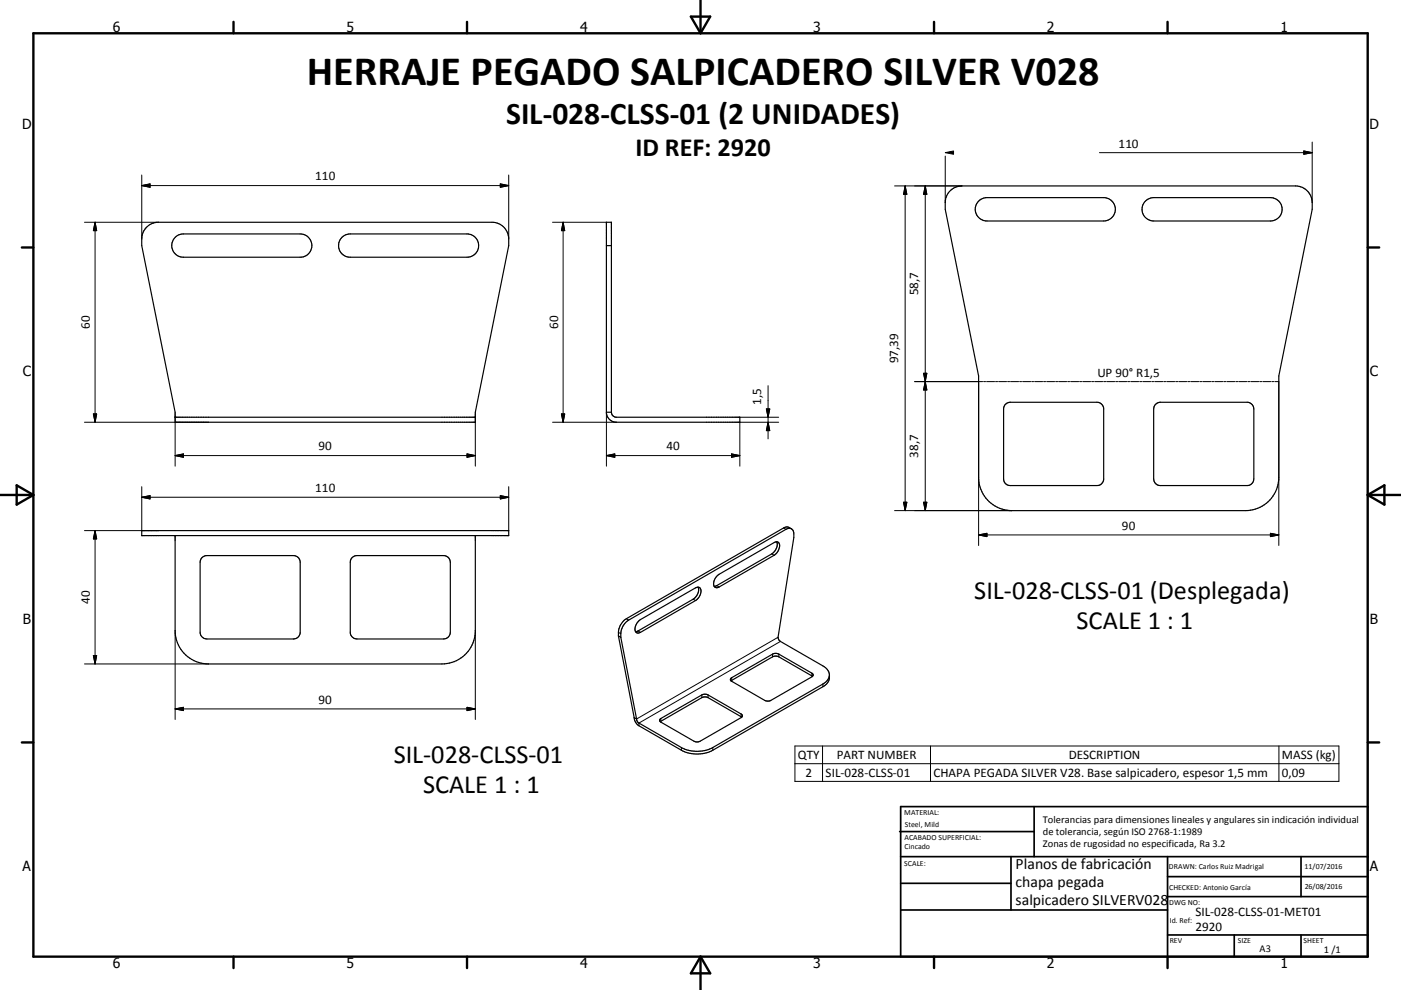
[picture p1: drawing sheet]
<svg xmlns="http://www.w3.org/2000/svg" width="420mm" height="297mm" viewBox="0 0 420 297" stroke-linecap="round" stroke-linejoin="round" font-family="sans-serif">
<g fill="none" stroke="#000" stroke-width=".36">
<path d="M284.7 57.5a5 5 0 0 1 3.7-1.7h100a5.1 5.1 0 0 1 5 5v2l-10 50v30.4a10 10 0 0 1-10 10h-70a10 10 0 0 1-10-10v-30.4l-10-50 .1-3.1 .3-.9zM44.1 68l1.4-.9 2-.4h100a5 5 0 0 1 5 5v2l-10 50v3h-90v-3l-10-50v-2a4.9 4.9 0 0 1 1.6-3.7zM52.5 71.2l1.1-.8 1.4-.2h35a3.5 3.5 0 0 1 3.5 3.5 3.5 3.5 0 0 1-3.5 3.5h-35a3.5 3.5 0 0 1-3.2-2.2 3.5 3.5 0 0 1 .7-3.8zM102.5 71.2l1.2-.8 1.3-.2h35a3.5 3.5 0 0 1 3.5 3.5 3.5 3.5 0 0 1-3.5 3.5h-35a3.5 3.5 0 0 1-3.2-2.2 3.5 3.5 0 0 1 .7-3.8zM181.8 73.7h1.5M293.4 60.3l1.1-.7 1.4-.3h35a3.5 3.5 0 0 1 3.5 3.5 3.5 3.5 0 0 1-3.5 3.5h-35a3.5 3.5 0 0 1-3.2-2.2 3.5 3.5 0 0 1 .7-3.8zM343.4 60.3l1.2-.7 1.3-.3h35a3.5 3.5 0 0 1 3.5 3.5 3.5 3.5 0 0 1-3.5 3.5h-35a3.5 3.5 0 0 1-3.2-2.2 3.5 3.5 0 0 1 .7-3.8zM52.5 125.2h90M181.8 123.7v-57h1.5v57M181.8 123.7a3 3 0 0 0 3 3h37v-1.5h-37a1.51 1.51 0 0 1-1.5-1.5M181.8 123.7h1.5M301.3 121.4l.9-.6 .7-.1h26a2.03 2.03 0 0 1 2 2v21a2.03 2.03 0 0 1-2 2h-26a1.98 1.98 0 0 1-2-2v-21z"/>
<path d="M346.4 121.4l.8-.6 .7-.1h26a2.06 2.06 0 0 1 2 2v21a2.02 2.02 0 0 1-2 2h-26a2.01 2.01 0 0 1-2-2v-21zM42.5 159.2h110v1.5h-110zM237.3 158.7l-.8-.2-.9 .3-47.1 27.2a5.3 5.3 0 0 0-2.4 5.2M237.3 158.7l-1.2-.6-1.2 .3-47.1 27.2a5.3 5.3 0 0 0-2.4 5.2M237.3 158.7l.5 .5 .2 2.1-4.7 30.1 .7 1 12.7 7.4a3.5 3.5 0 0 1 2 3.1 3.5 3.5 0 0 1-2 3.1l-33 19.1a10.3 10.3 0 0 1-9.4 0l-12.7-7.4a3.2 3.2 0 0 1-1.5-2.4M52.5 160.7v28.5a10 10 0 0 0 10 10h70a10 10 0 0 0 10-10v-28.5M60.5 167.4l.8-.6 .7-.1h26a2.03 2.03 0 0 1 2 2v21a2.02 2.02 0 0 1-2 2h-26a2.03 2.03 0 0 1-2-2v-21zM105.5 167.4l.8-.6 .7-.1h26a2.02 2.02 0 0 1 2 2v21a2.06 2.06 0 0 1-2 2h-26a2.02 2.02 0 0 1-2-2v-21zM209.3 176.2a3.1 3.1 0 0 1-1.5 3.6l-16.5 9.5-.8 .2M209.3 176.2l-.8 .2-16.5 9.5a3.4 3.4 0 0 0-1.5 3.6M209.3 176.2a1.38 1.38 0 0 1 .7 2.1l-1.2 1.7-16.8 9.7-.9 .2-.6-.4M232.8 162.5a3.1 3.1 0 0 1-1.4 3.7l-16.5 9.5-.8 .2"/>
<path d="M232.8 162.5l-.7 .3-16.5 9.5a3.2 3.2 0 0 0-1.5 3.6M232.8 162.5a1.36 1.36 0 0 1 .7 2.2l-.7 1.2-.7 .7-16.5 9.5-.7 .2-.8-.4M185.4 190.8l.7 .4M185.4 190.8l4.7 24.5M186.1 191.2l4.7 24.5M190.1 215.3l.7 .4M198 215.7l12.4-7.2a2.05 2.05 0 0 1 1.9 0l9.9 5.7a.58 .58 0 0 1 .4 .6 .58 .58 0 0 1-.4 .5l-13 7.3-1.2-.2-9.9-5.8-.3-.5zM219.1 203.6l13.2-7.6 1.2 .2 10.1 5.9 .2 .4-.4 .6-12.4 7.1-.8 .1-.9-.2-10.1-5.8-.2-.3zM222.4 215.1l-10.1-5.8-1-.2-.9 .2-12.4 7.2M243.6 202.9l-10.1-5.8a2.06 2.06 0 0 0-1.9 0l-12.4 7.2M248.7 202.7a3.6 3.6 0 0 1-2 2.5l-33 19.1a10.3 10.3 0 0 1-9.4 0l-12.9-7.5-.6-1.1"/>
</g>
<g fill="none" stroke="#000" stroke-width=".3">
<path d="M42.5 55.7h110M42.5 55.7l2.5-.5v1zM42.5 52.5v19.2M150 55.2l2.5 .5-2.5 .5zM152.5 52.5v19.2M268.2 55.8h20.2M271.4 55.8v97.4M271.4 55.8l.5 2.5h-1zM277.4 55.8v97.4M277.4 55.8l.5 2.5h-1zM283.4 46.8v14M329.6 45.8h63.8"/>
<path d="M390.9 45.3l2.5 .5-2.5 .5zM393.4 42.6v18.2M25.3 66.7h22.2M28.5 66.7v60M28.5 66.7l.5 2.5h-1zM165.7 66.7h16.1M168.8 66.7l.5 2.5h-1zM168.8 66.7v60M230.3 115.7v16M274.2 114.5h20.4M276.9 112h1l-.5 2.5zM277.4 114.5l.5 2.5h-1z"/>
<path d="M293.4 114.5v49.2M294.9 114.5h.6M295.8 114.5h2.4M298.5 114.5h.6M299.4 114.5h2.4M302.1 114.5h.6M303 114.5h2.4M305.7 114.5h.6M306.6 114.5h2.4M309.3 114.5h.6M310.2 114.5h2.4M312.9 114.5h.6"/>
<path d="M313.8 114.5h2.4M316.5 114.5h.6M317.4 114.5h2.4M320.1 114.5h.6M321 114.5h2.4M323.7 114.5h.6M324.6 114.5h2.4M327.3 114.5h.6M328.2 114.5h2.4M330.9 114.5h.6M331.8 114.5h2.4M334.5 114.5h.6"/>
<path d="M335.4 114.5h2.4M338.1 114.5h.6M339 114.5h2.4M341.7 114.5h.6M342.6 114.5h2.4M345.3 114.5h.6M346.2 114.5h2.4M348.9 114.5h.6M349.8 114.5h2.4M352.5 114.5h.6M353.4 114.5h2.4M356.1 114.5h.6"/>
<path d="M357 114.5h2.4M359.7 114.5h.6M360.6 114.5h2.4M363.3 114.5h.6M364.2 114.5h2.4M366.9 114.5h.6M367.8 114.5h2.4M370.5 114.5h.6M371.4 114.5h2.4M374.1 114.5h.6M375 114.5h2.4M377.7 114.5h.6"/>
<path d="M378.6 114.5h2.4M381.3 114.5h.6M382.2 114.5h1.2v49.2M25.3 126.7h37.2M28 124.2h1l-.5 2.5zM52.5 136.7h90M52.5 136.7l2.5-.5v1zM52.5 125.2v14.7M140 136.2l2.5 .5-2.5 .5zM142.5 125.2v14.7M165.7 126.7h19.1M168.3 124.2h1l-.5 2.5z"/>
<path d="M181.8 136.7h40M181.8 136.7l2.5-.5v1zM181.8 123.7v16.2M219.3 136.2l2.5 .5-2.5 .5zM221.8 125.2h11.6M229.8 122.7h1l-.5 2.5zM230.3 126.7l.5 2.5h-1zM233.4 126.7h-11.6v13.2M25.3 159.2h22.2M28.5 159.2v40M28.5 159.2l.5 2.5h-1zM42.5 149.2l2.5-.5v1z"/>
<path d="M42.5 146v13.2M42.5 149.2h110M150 148.7l2.5 .5-2.5 .5zM152.5 146v13.2M234.9 158.4l.7 .4M268.2 153.2h35.2M270.9 150.7h1l-.5 2.5zM276.9 150.7h1l-.5 2.5zM380.9 160l2.5 .5-2.5 .5zM207.8 179.8l.7 .4M214.9 175.7l.7 .4M231.4 166.2l.7 .4"/>
<path d="M293.4 160.5h90M293.4 160.5l2.5-.5v1zM25.3 199.2h37.2M28 196.7h1l-.5 2.5zM52.5 189.2v26.7M142.5 189.2v26.7M185.4 189.7l.7 .4M187.8 185.6l.7 .4M191.3 189.3l.7 .4M231.6 196.2v.9M233.3 191.2l-42.5 24.5M233.5 196.2v.9"/>
<path d="M234 192.4l-42.4 24.5v.8M52.5 212.7l2.5-.5v1zM52.5 212.7h90M140 212.2l2.5 .5-2.5 .5zM198.1 215.6v.8M210.4 208.5v.8M212.3 208.5v.8M219.4 203.3v.8M222.2 214.2v.8M243.4 202v.8M246.7 205.2v.8M204.3 224.3v.8"/>
<path d="M213.7 224.3v.8M238.3 223.8h163.1v10.6h-163.1zM238.3 229.1h163.1M246.6 223.8v10.6M279 223.8v10.6M383.4 223.8v10.6"/>
</g>
<g fill="none" stroke="#000" stroke-width=".71">
<path d="M10 10h400v277h-400zM70 6.6v3.4M140 6.6v3.4M207.1 5h5.8l-2.9 5zM210 0v10M280 6.6v3.4M350 6.6v3.4M6.6 74.2h3.4M410 74.2h3.5M0 148.5h10M5 145.6l5 2.9-5 2.9zM410 148.5h10.1"/>
<path d="M410 148.5l5.1-2.9v5.8zM6.6 222.7h3.4M410 222.7h3.5M70 287v3.4M140 287v3.4M210 287v10M210 287l2.9 5h-5.8zM280 287v3.4M350 287v3.4"/>
</g>
<g fill="none" stroke="#000" stroke-width=".51">
<path d="M269.7 249.5h40.3M270 242h140v45h-140zM270 257h140M303.1 257v16M310 242v15M350 257v30M390.1 257v12M270 265h33.1M270 273h80M350 269h60M350 263h60M350 280.5h60"/>
<path d="M370 280.5v6.5M390.1 280.5v6.5"/>
</g>
<g fill="#000" stroke="#000" stroke-width=".3">
<path d="M42.5 55.7l2.5-.5v1zM150 55.2l2.5 .5-2.5 .5zM271.4 55.8l.5 2.5h-1zM277.4 55.8l.5 2.5h-1zM283.4 45.8l2.5-.5v1zM390.9 45.3l2.5 .5-2.5 .5zM28.5 66.7l.5 2.5h-1zM168.8 66.7l.5 2.5h-1zM276.9 112h1l-.5 2.5zM277.4 114.5l.5 2.5h-1zM28 124.2h1l-.5 2.5zM52.5 136.7l2.5-.5v1z"/>
<path d="M140 136.2l2.5 .5-2.5 .5zM168.3 124.2h1l-.5 2.5zM181.8 136.7l2.5-.5v1zM219.3 136.2l2.5 .5-2.5 .5zM229.8 122.7h1l-.5 2.5zM230.3 126.7l.5 2.5h-1zM42.5 149.2l2.5-.5v1zM150 148.7l2.5 .5-2.5 .5zM270.9 150.7h1l-.5 2.5zM276.9 150.7h1l-.5 2.5zM293.4 160.5l2.5-.5v1zM28.5 159.2l.5 2.5h-1z"/>
<path d="M380.9 160l2.5 .5-2.5 .5zM28 196.7h1l-.5 2.5zM52.5 212.7l2.5-.5v1zM140 212.2l2.5 .5-2.5 .5z"/>
</g>
<text font-size="12.6" x="91.9" y="25.5">HERRAJE PEGADO SALPICADERO SILVER V028</text>
<text font-size="9.4" x="151.7" y="37.3">SIL-028-CLSS-01 (2 UNIDADES)</text>
<g font-size="7.9">
<text x="190.5" y="46.7">ID REF: 2920</text>
<text x="292.1" y="179.6">SIL-028-CLSS-01 (Desplegada)</text>
<text x="322.7" y="188.6">SCALE 1 : 1</text>
<text x="118" y="229">SIL-028-CLSS-01</text>
<text x="126.8" y="238">SCALE 1 : 1</text>
</g>
<g font-size="4.7">
<text x="304.5" y="260.9">Planos de fabricación</text>
<text x="304.5" y="266.2">chapa pegada</text>
<text x="304.5" y="271.6">salpicadero SILVERV028</text>
</g>
<g font-size="4.2">
<text x="33.9" y="9.6">6</text>
<text x="103.9" y="9.6">5</text>
<text x="173.9" y="9.6">4</text>
<text x="243.8" y="9.6">3</text>
<text x="313.9" y="9.6">2</text>
<text x="383.9" y="9.6">1</text>
<text x="6.7" y="38.7">D</text>
<text x="410.5" y="38.7">D</text>
<text x="6.9" y="112.9">C</text>
<text x="410.7" y="112.9">C</text>
<text x="6.9" y="187.1">B</text>
<text x="410.7" y="187.1">B</text>
<text x="6.8" y="261.4">A</text>
<text x="410.7" y="261.4">A</text>
<text x="33.9" y="290.4">6</text>
<text x="103.9" y="290.4">5</text>
<text x="173.9" y="290.4">4</text>
<text x="243.8" y="290.4">3</text>
<text x="313.9" y="290.4">2</text>
<text x="383.9" y="290.4">1</text>
</g>
<g font-size="3.9">
<text x="335.4" y="44.3">110</text>
<text x="94.5" y="54.1">110</text>
<text x="275.3" y="88.6" transform="rotate(-90 275.3 88.6)">58,7</text>
<text x="26.9" y="98.7" transform="rotate(-90 26.9 98.7)">60</text>
<text x="167.3" y="98.7" transform="rotate(-90 167.3 98.7)">60</text>
<text x="269.3" y="109" transform="rotate(-90 269.3 109)">97,39</text>
<text x="329" y="113.2">UP 90° R1,5</text>
<text x="228.2" y="121.4" transform="rotate(-90 228.2 121.4)">1,5</text>
<text x="95.5" y="135.1">90</text>
<text x="199.8" y="135.1">40</text>
<text x="275.3" y="137.3" transform="rotate(-90 275.3 137.3)">38,7</text>
<text x="94.5" y="147.7">110</text>
<text x="336.4" y="158.9">90</text>
<text x="26.9" y="181.2" transform="rotate(-90 26.9 181.2)">40</text>
<text x="95.5" y="211.1">90</text>
<text x="239.2" y="227.8">QTY</text>
<text x="250.9" y="227.7">PART NUMBER</text>
<text x="320.5" y="227.8">DESCRIPTION</text>
<text x="384.3" y="227.8">MASS (kg)</text>
<text x="241.5" y="233">2</text>
<text x="247.5" y="233">SIL-028-CLSS-01</text>
<text x="279.8" y="233.1">CHAPA PEGADA SILVER V28. Base salpicadero, espesor 1,5 mm</text>
<text x="384.3" y="233">0,09</text>
<text x="358.4" y="274.9">SIL-028-CLSS-01-MET01</text>
<text x="358.4" y="279.4">2920</text>
</g>
<g font-size="3.1">
<text x="312.7" y="246.8">Tolerancias para dimensiones lineales y angulares sin indicación individual</text>
<text x="312.7" y="250.4">de tolerancia, según ISO 2768-1:1989</text>
<text x="312.7" y="254">Zonas de rugosidad no especificada, Ra 3.2</text>
<text x="377.6" y="285.6">A3</text>
<text x="396.9" y="285.9">1 /1</text>
</g>
<g font-size="2.4">
<text x="271.1" y="244.4">MATERIAL:</text>
<text x="271.2" y="252">ACABADO SUPERFICIAL:</text>
<text x="271.3" y="248">Steel, Mild</text>
<text x="271.2" y="254.7">Cincado</text>
<text x="271.1" y="259.7">SCALE:</text>
<text x="350.4" y="260.8">DRAWN: Carlos Ruiz Madrigal</text>
<text x="391.1" y="260.6">11/07/2016</text>
<text x="350.5" y="267">CHECKED: Antonio García</text>
<text x="391.2" y="266.7">26/08/2016</text>
<text x="350.5" y="271.4">DWG NO:</text>
<text x="350.7" y="276.9">Id. Ref:</text>
<text x="350.7" y="282.8">REV</text>
<text x="371.1" y="282.9">SIZE</text>
<text x="390.8" y="283">SHEET</text>
</g>
</svg>
